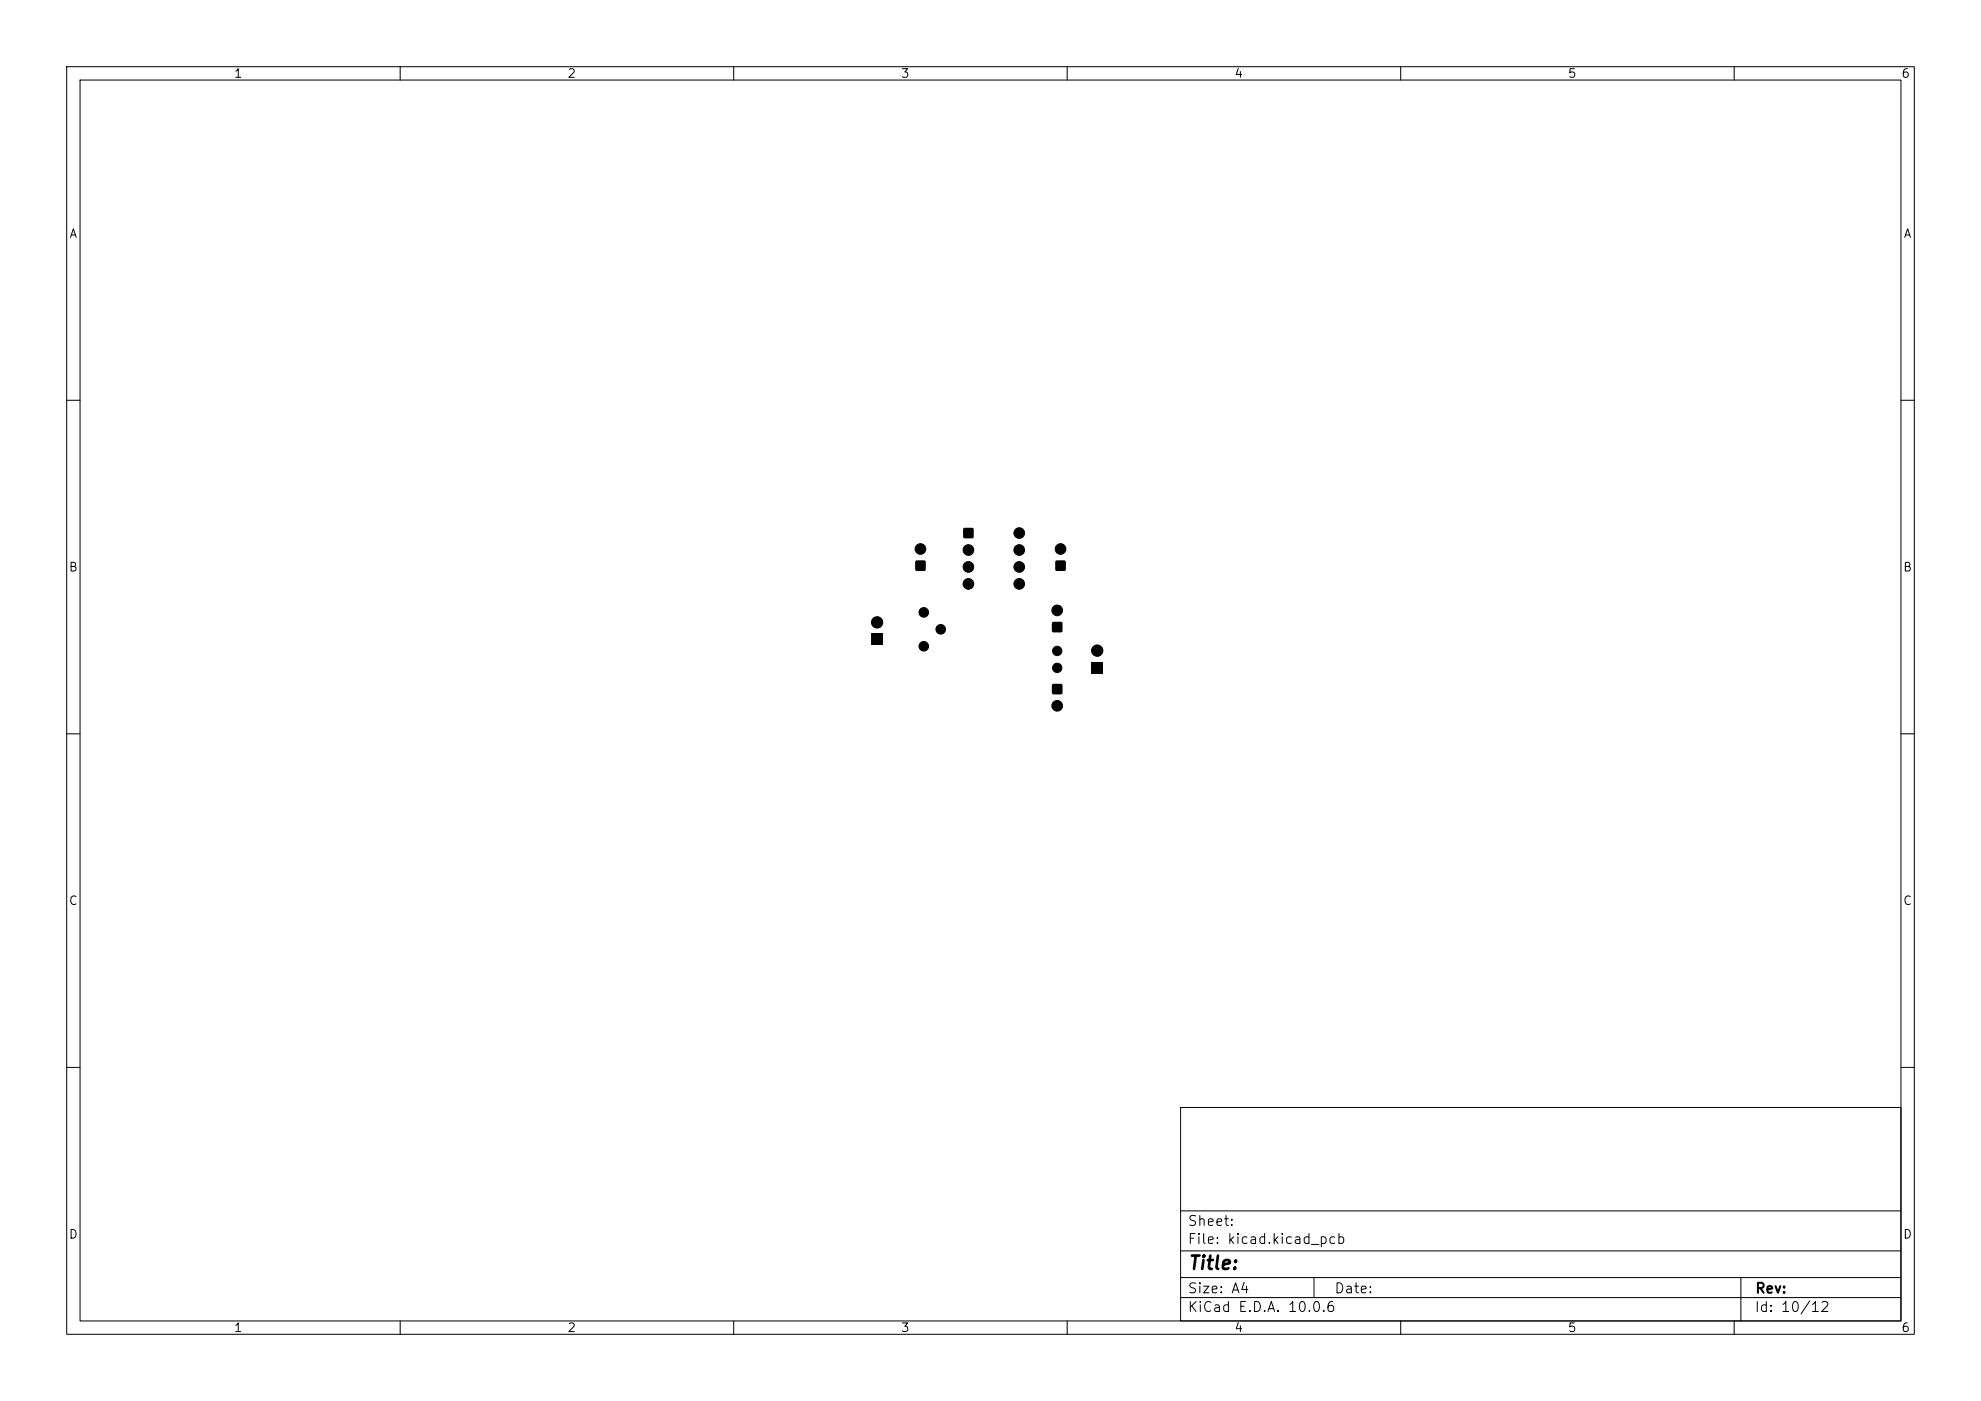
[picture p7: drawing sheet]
<svg xmlns="http://www.w3.org/2000/svg" width="297mm" height="210mm" viewBox="0 0 297 210" stroke-linecap="round" stroke-linejoin="round" font-family="sans-serif">
<g fill="none" stroke="#000" stroke-width=".15">
<path d="M10 10h277v190h-277zM12 12h273v186h-273zM60 10v2M110 10v2M160 10v2M210 10v2M260 10v2M10 60h2M285 60h2M10 110h2M285 110h2M10 160h2"/>
<path d="M177 166h108v32h-108zM285 160h2M60 198v2M110 198v2M160 198v2M177 194.5h108M177 191.5h108M177 187.5h108M177 181.5h108M197 191.5v3M210 198v2M260 198v2"/>
<path d="M261 191.5v6.5"/>
</g>
<path d="M144.5 79.2h1.4v1.4h-1.4zM130.6 95h1.8v1.7h-1.8zM137.3 84.1h1.4v1.4h-1.4zM157.8 93.3h1.4v1.4h-1.4zM158.3 84.1h1.4v1.4h-1.4zM163.6 99.2h1.7v1.7h-1.7zM157.8 102.6h1.4v1.4h-1.4z" fill="#000"/>
<g fill="#000" stroke="#000" stroke-width=".15">
<circle cx="152.8" cy="79.9" r=".8"/>
<circle cx="131.5" cy="93.3" r=".85"/>
<circle cx="138" cy="82.3" r=".8"/>
<circle cx="138.5" cy="91.8" r=".72"/>
<circle cx="138.5" cy="96.9" r=".72"/>
<circle cx="141" cy="94.3" r=".72"/>
<circle cx="145.2" cy="85" r=".8"/>
<circle cx="145.2" cy="82.4" r=".8"/>
<circle cx="145.2" cy="87.5" r=".8"/>
<circle cx="152.8" cy="87.5" r=".8"/>
<circle cx="152.8" cy="85" r=".8"/>
<circle cx="152.8" cy="82.4" r=".8"/>
<circle cx="158.5" cy="91.5" r=".8"/>
<circle cx="158.5" cy="97.6" r=".7"/>
<circle cx="159" cy="82.3" r=".8"/>
<circle cx="164.5" cy="97.5" r=".85"/>
<circle cx="158.5" cy="105.8" r=".8"/>
<circle cx="158.5" cy="100.1" r=".7"/>
</g>
<text font-size="2" x="178" y="190.8">Title:</text>
<g font-size="1.5">
<text x="178" y="184.1">Sheet:</text>
<text x="178" y="186.8">File: kicad.kicad_pcb</text>
<text x="178" y="197">KiCad E.D.A. 10.0.6</text>
<text x="178" y="194.2">Size: A4</text>
<text x="200" y="194.2">Date:</text>
<text x="263" y="197">Id: 10/12</text>
<text x="263" y="194.2">Rev:</text>
</g>
<g font-size="1.3">
<text x="35" y="12">1</text>
<text x="85" y="12">2</text>
<text x="135" y="12">3</text>
<text x="185" y="12">4</text>
<text x="235" y="12">5</text>
<text x="285" y="12">6</text>
<text x="10.3" y="36">A</text>
<text x="285.3" y="36">A</text>
<text x="10.2" y="86">B</text>
<text x="285.2" y="86">B</text>
<text x="10.2" y="136">C</text>
<text x="285.2" y="136">C</text>
<text x="10.2" y="186">D</text>
<text x="285.2" y="186">D</text>
<text x="35" y="200">1</text>
<text x="85" y="200">2</text>
<text x="135" y="200">3</text>
<text x="185" y="200">4</text>
<text x="235" y="200">5</text>
<text x="285" y="200">6</text>
</g>
</svg>
